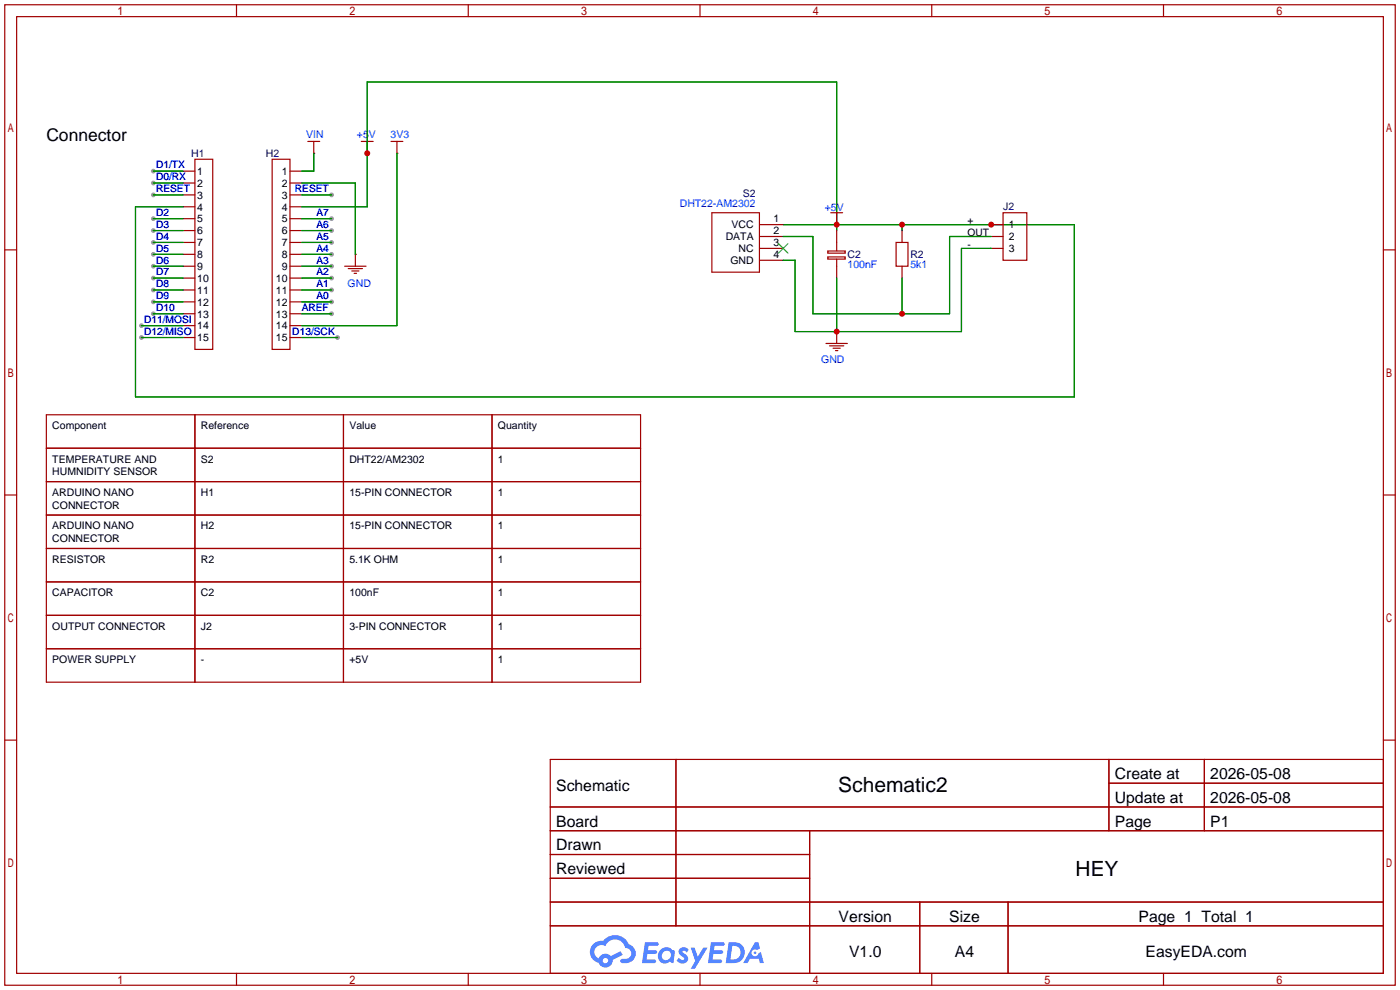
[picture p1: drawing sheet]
<svg xmlns="http://www.w3.org/2000/svg" width="299mm" height="212mm" viewBox="0 0 299 212" stroke-linecap="round" stroke-linejoin="round" font-family="sans-serif">
<g fill="#999">
<circle cx="32.8" cy="36.6" r=".51"/>
<circle cx="32.8" cy="39.1" r=".51"/>
<circle cx="32.8" cy="41.7" r=".51"/>
<circle cx="32.8" cy="46.7" r=".51"/>
<circle cx="32.8" cy="49.3" r=".51"/>
<circle cx="32.8" cy="51.8" r=".51"/>
<circle cx="32.8" cy="54.4" r=".51"/>
<circle cx="32.8" cy="56.9" r=".51"/>
<circle cx="32.8" cy="59.4" r=".51"/>
<circle cx="32.8" cy="62" r=".51"/>
<circle cx="32.8" cy="64.5" r=".51"/>
<circle cx="32.8" cy="67.1" r=".51"/>
<circle cx="30.2" cy="69.6" r=".51"/>
<circle cx="30.2" cy="72.1" r=".51"/>
<circle cx="70.9" cy="41.7" r=".51"/>
<circle cx="70.9" cy="46.7" r=".51"/>
<circle cx="70.9" cy="49.3" r=".51"/>
<circle cx="70.9" cy="51.8" r=".51"/>
<circle cx="70.9" cy="54.4" r=".51"/>
<circle cx="70.9" cy="56.9" r=".51"/>
<circle cx="70.9" cy="59.4" r=".51"/>
<circle cx="70.9" cy="62" r=".51"/>
<circle cx="70.9" cy="64.5" r=".51"/>
<circle cx="70.9" cy="67.1" r=".51"/>
<circle cx="72.1" cy="72.1" r=".51"/>
</g>
<g fill="none" stroke="#a10000" stroke-width=".25">
<path d="M1 1h297.2v209.6h-297.2zM3.6 3.6h292.1v204.4h-292.1zM50.5 1v2.6M100.1 1v2.6M149.6 1v2.6M199.1 1v2.6M248.7 1v2.6M1 53.4h2.6M295.7 53.4h2.5M1 105.8h2.6M295.7 105.8h2.5M1 158.2h2.6"/>
<path d="M295.7 158.2h2.5M117.6 162.3h178.1v45.7h-178.1zM117.6 172.5h178.1M117.6 177.5h178.1M144.5 162.3v35.6M173 177.5v30.5M237 162.3v15.2M237 167.4h58.7M257.4 162.3v15.2M117.6 182.6h55.4M117.6 192.8h178.1M117.6 187.7h55.4"/>
<path d="M117.6 197.9h178.1M196.6 192.8v15.2M215.4 192.8v15.2M50.5 208v2.6M100.1 208v2.6M149.6 208v2.6M199.1 208v2.6M248.7 208v2.6"/>
</g>
<g fill="#5487ff">
<path d="M145.3 202.7a1.3 1.3 0 0 1 1.9 .3l-.4 .6a.54 .54 0 0 0-.9-.2l.1 .2a1.34 1.34 0 0 1 .9 1.8 1.47 1.47 0 0 1-2.3-.1l.5-.6 .8 .5a.31 .31 0 0 0 .4-.3 .31 .31 0 0 0-.3-.4 1.12 1.12 0 0 1-.7-1.8z"/>
<path d="M147.6 202.5h.9l.6 2 1.2-2h.9l-2.7 4.6h-.9l1-1.7z"/>
<path d="M137.8 201.4h1.7a1.31 1.31 0 0 1 1.2 .2 .4 .4 0 0 1-.3 .5l-1.8 .1-.1 .9h1.6a.4 .4 0 0 1 .4 .4 .4 .4 0 0 1-.5 .4h-1.6l-.2 1.2h1.4a.46 .46 0 0 1 .5 0 .46 .46 0 0 1 .1 .5l-.4 .2h-2.6z"/>
<path d="M151.9 201.4h1.7a1.32 1.32 0 0 1 1.2 .2 .39 .39 0 0 1-.3 .5l-1.8 .1-.1 .9h1.6a.4 .4 0 0 1 .4 .4 .4 .4 0 0 1-.4 .4h-1.7l-.2 1.2h1.4a.46 .46 0 0 1 .5 0 .46 .46 0 0 1 .1 .5l-.4 .2h-2.6z"/>
<path d="M161.3 201.4h.8l.3 1.3-.6 .4a.75 .75 0 0 0-1.1 .3 .75 .75 0 0 0 .5 1 .75 .75 0 0 0 .9-.7l.5-.2 .6 2.3h-.8l-.3-.9h-1.8l-.5 .9h-1z"/>
<path d="M155.7 201.4l-.6 4.4h1.5a2.27 2.27 0 0 0 2.6-2.2 2.27 2.27 0 0 0-2.7-2.2zM156.5 202.1a1.5 1.5 0 0 1 1.8 1.6 1.5 1.5 0 0 1-1.9 1.4h-.3z"/>
<path d="M141.2 203a1.6 1.6 0 0 0-.3 2.3 1.6 1.6 0 0 0 2.3 .2l.7 .3 .3-2.4-.1-.3-.5-.1a1.58 1.58 0 0 0-2.4 0zM141.8 203.5a.98 .98 0 0 1 1.6 .4 .98 .98 0 0 1-1.1 1.3 .94 .94 0 0 1-.9-.7 .94 .94 0 0 1 .4-1z"/>
<path d="M126.8 201.8a2.37 2.37 0 0 0 1.1 4 1.54 1.54 0 0 0 1.8 1 1.54 1.54 0 0 0 1.2-1.6l2.2-1.1-.5-.8-2 1a1.57 1.57 0 0 0-2.7 .5 1.5 1.5 0 0 1-.7-2.1 1.5 1.5 0 0 1 2.2-.5 2.23 2.23 0 0 1 2.3-1.4 2.23 2.23 0 0 1 2 1.8 1.16 1.16 0 0 1 1.2 1.1 1.16 1.16 0 0 1-1.1 1.2h-.7a.47 .47 0 0 0-.5 .4 .47 .47 0 0 0 .4 .5 2.17 2.17 0 0 0 2.5-.9 2.17 2.17 0 0 0-.3-2.7l-.8-.4a3.2 3.2 0 0 0-5.5-.7l-1.1 .1zM128.8 205.3a.6 .6 0 0 1 1.2 0 .6 .6 0 0 1-1.2 0z"/>
<circle cx="161.4" cy="203.6" r=".28"/>
</g>
<g fill="none" stroke="#a10000" stroke-width=".25">
<path d="M39.1 36.6h2.6M39.1 39.1h2.6M41.7 34h3.8v40.7h-3.8zM58.2 34h3.8v40.7h-3.8zM62 36.6h2.5M62 39.1h2.5M65.8 30.2h2.5M67.1 32.8h.1M67.1 30.2v2.6M77.2 30.2h2.6M78.5 32.8h.1M78.5 30.2v2.6"/>
<path d="M83.6 30.2h2.5M84.8 32.8h.1M84.8 30.2v2.6M39.1 56.9h2.6M39.1 41.7h2.6M39.1 44.2h2.6M39.1 46.7h2.6M39.1 49.3h2.6M39.1 51.8h2.6M39.1 54.4h2.6M39.1 59.4h2.6M62 56.9h2.5"/>
<path d="M62 41.7h2.5M62 44.2h2.5M62 46.7h2.5M62 49.3h2.5M62 51.8h2.5M62 54.4h2.5M62 59.4h2.5M73.7 56.9h4.5M74.4 57.4h3.1M75.2 57.9h1.5M75.7 58.4h.5M75.9 54.4h.1"/>
<path d="M75.9 54.4v2.5M162.2 45.5h-10.1v12.7h10.2v-12.7M162.4 53.1h5M162.4 48h5M162.4 50.5h5M162.4 55.6h5M176.9 53.6h3.7v.5h-3.7zM176.9 54.9h3.7v.5h-3.7zM177.5 45.5h2.6M178.8 48h.1M178.8 45.5v2.5M178.8 49.3v4.3"/>
<path d="M178.8 55.4v4M191.5 51.8h2.6v5.1h-2.6zM192.8 49.3v2.5M192.8 56.9v2.5M211.8 53.1h2.6M211.8 48h2.6M211.8 50.5h2.6M214.4 45.5h5.1v10.1h-5.1zM39.1 62h2.6M39.1 64.5h2.6M39.1 67.1h2.6M39.1 69.6h2.6"/>
<path d="M39.1 72.1h2.6M62 62h2.5M62 64.5h2.5M62 67.1h2.5M62 69.6h2.5M62 72.1h2.5M176.5 73.4h4.6M177.3 73.9h3M178.1 74.4h1.5M178.6 74.9h.5M178.8 70.9h.1M178.8 70.9v2.5"/>
<path d="M9.9 88.6h127v57.2h-127zM9.9 95.8h127M41.7 88.6v57.2M73.4 88.6v57.2M105.2 88.6v57.2M9.9 102.9h127M9.9 110.1h127M9.9 117.2h127M9.9 124.4h127M9.9 131.5h127M9.9 138.7h127"/>
</g>
<g fill="none" stroke="#008700" stroke-width=".25">
<path d="M32.8 36.6h6.3M32.8 39.1h6.3M64.5 39.1h11.4v15.3M67.1 32.8v3.8h-2.6M84.8 32.8v36.8h-20.3M32.8 41.7h6.3M32.8 46.7h6.3M32.8 49.3h6.3M32.8 51.8h6.3M32.8 54.4h6.3M32.8 56.9h6.3M32.8 59.4h6.3"/>
<path d="M39.1 44.2h-10.1v40.6h200.6v-36.8h-62.2M64.5 41.7h6.4M64.5 46.7h6.4M64.5 49.3h6.4M64.5 51.8h6.4M64.5 54.4h6.4M64.5 56.9h6.4M64.5 59.4h6.4M64.5 44.2h14v-26.7h100.3v31.8M167.4 50.5h6.3v16.6h29.2v-16.6h8.9M178.8 59.4v11.5M192.8 48v1.3"/>
<path d="M192.8 59.4v7.7M211.8 53.1h-6.3v17.8h-35.6v-15.3h-2.5M30.2 69.6h8.9M30.2 72.1h8.9M32.8 62h6.3M32.8 64.5h6.3M32.8 67.1h6.3M64.5 62h6.4M64.5 64.5h6.4M64.5 67.1h6.4M64.5 72.1h7.6"/>
</g>
<path d="M166.4 52.1l2 2M168.4 52.1l-2 2" fill="none" stroke="#3c3" stroke-width=".25"/>
<g fill="#c00">
<circle cx="178.8" cy="48" r=".63"/>
<circle cx="192.8" cy="48" r=".63"/>
<circle cx="211.8" cy="48" r=".63"/>
<circle cx="78.5" cy="32.8" r=".63"/>
<circle cx="178.8" cy="70.9" r=".63"/>
<circle cx="192.8" cy="67.1" r=".63"/>
</g>
<g font-size="4.5">
<text x="179.2" y="169.4">Schematic2</text>
<text x="229.9" y="187.1">HEY</text>
</g>
<text font-size="3.7" x="9.9" y="30.1">Connector</text>
<g font-size="3.4">
<text x="238.3" y="166.5">Create at</text>
<text x="258.7" y="166.5">2026-05-08</text>
<text x="118.9" y="169">Schematic</text>
<text x="238.3" y="171.6">Update at</text>
<text x="258.7" y="171.6">2026-05-08</text>
<text x="118.9" y="176.6">Board</text>
<text x="238.3" y="176.6">Page</text>
<text x="258.7" y="176.6">P1</text>
<text x="118.9" y="181.7">Drawn</text>
<text x="118.9" y="186.8">Reviewed</text>
<text x="179.2" y="197">Version</text>
<text x="202.9" y="197">Size</text>
<text x="243.3" y="197">Page 1 Total 1</text>
<text x="181.5" y="204.6">V1.0</text>
<text x="204.1" y="204.6">A4</text>
<text x="244.8" y="204.6">EasyEDA.com</text>
</g>
<g font-size="2.2" fill="#00f">
<text x="65.4" y="29.5">VIN</text>
<text x="76.3" y="29.5">+5V</text>
<text x="83.5" y="29.5">3V3</text>
<text x="33.3" y="36">D1/TX</text>
<text x="33.3" y="38.6">D0/RX</text>
<text x="33.3" y="41.1">RESET</text>
<text x="63" y="41.1">RESET</text>
<text x="33.3" y="46.2">D2</text>
<text x="67.6" y="46.2">A7</text>
<text x="145.3" y="44.3">DHT22-AM2302</text>
<text x="176.3" y="45.1">+5V</text>
<text x="33.3" y="48.7">D3</text>
<text x="33.3" y="51.3">D4</text>
<text x="33.3" y="53.8">D5</text>
<text x="67.6" y="48.7">A6</text>
<text x="67.6" y="51.3">A5</text>
<text x="67.6" y="53.8">A4</text>
<text x="33.3" y="56.3">D6</text>
<text x="33.3" y="58.9">D7</text>
<text x="67.6" y="56.3">A3</text>
<text x="67.6" y="58.9">A2</text>
<text x="181.2" y="57.4">100nF</text>
<text x="194.6" y="57.4">5k1</text>
<text x="33.3" y="61.4">D8</text>
<text x="33.3" y="64">D9</text>
<text x="67.6" y="61.4">A1</text>
<text x="67.6" y="64">A0</text>
<text x="74.3" y="61.4">GND</text>
<text x="30.8" y="69">D11/MOSI</text>
<text x="30.8" y="71.6">D12/MISO</text>
<text x="33.3" y="66.5">D10</text>
<text x="62.5" y="71.6">D13/SCK</text>
<text x="64.5" y="66.5">AREF</text>
<text x="175.5" y="77.6">GND</text>
</g>
<g font-size="2.2" fill="#000080">
<text x="40.9" y="33.5">H1</text>
<text x="56.8" y="33.5">H2</text>
<text x="158.7" y="42">S2</text>
<text x="214.4" y="44.9">J2</text>
<text x="181.2" y="55.1">C2</text>
<text x="194.6" y="55.1">R2</text>
</g>
<g font-size="2.2">
<text x="42.2" y="37.4">1</text>
<text x="42.2" y="39.9">2</text>
<text x="60.2" y="37.4">1</text>
<text x="60.2" y="39.9">2</text>
<text x="42.2" y="42.5">3</text>
<text x="42.2" y="45">4</text>
<text x="42.2" y="47.5">5</text>
<text x="60.2" y="42.5">3</text>
<text x="60.2" y="45">4</text>
<text x="60.2" y="47.5">5</text>
<text x="165.3" y="47.5">1</text>
<text x="206.8" y="47.9">+</text>
<text x="42.2" y="50.1">6</text>
<text x="42.2" y="52.6">7</text>
<text x="60.2" y="50.1">6</text>
<text x="60.2" y="52.6">7</text>
<text x="155.1" y="51.3">DATA</text>
<text x="156.3" y="48.8">VCC</text>
<text x="157.8" y="53.9">NC</text>
<text x="165.3" y="50.1">2</text>
<text x="165.3" y="52.6">3</text>
<text x="206.8" y="50.5">OUT</text>
<text x="206.8" y="53">-</text>
<text x="215.6" y="53.9">3</text>
<text x="215.6" y="48.8">1</text>
<text x="215.6" y="51.3">2</text>
<text x="42.2" y="55.2">8</text>
<text x="42.2" y="57.7">9</text>
<text x="60.2" y="55.2">8</text>
<text x="60.2" y="57.7">9</text>
<text x="156.1" y="56.4">GND</text>
<text x="165.3" y="55.2">4</text>
<text x="42.2" y="60.2">10</text>
<text x="42.2" y="62.8">11</text>
<text x="42.2" y="65.3">12</text>
<text x="59" y="60.2">10</text>
<text x="59" y="62.8">11</text>
<text x="59" y="65.3">12</text>
<text x="42.2" y="67.9">13</text>
<text x="42.2" y="70.4">14</text>
<text x="59" y="67.9">13</text>
<text x="59" y="70.4">14</text>
<text x="42.2" y="72.9">15</text>
<text x="59" y="72.9">15</text>
<text x="11.2" y="91.7">Component</text>
<text x="42.9" y="91.7">Reference</text>
<text x="74.7" y="91.7">Value</text>
<text x="106.4" y="91.7">Quantity</text>
<text x="11.2" y="98.9">TEMPERATURE AND</text>
<text x="11.2" y="101.5">HUMNIDITY SENSOR</text>
<text x="42.9" y="98.9">S2</text>
<text x="74.7" y="98.9">DHT22/AM2302</text>
<text x="106.4" y="98.9">1</text>
<text x="11.2" y="106">ARDUINO NANO</text>
<text x="42.9" y="106">H1</text>
<text x="74.7" y="106">15-PIN CONNECTOR</text>
<text x="106.4" y="106">1</text>
<text x="11.2" y="108.7">CONNECTOR</text>
<text x="11.2" y="113.1">ARDUINO NANO</text>
<text x="42.9" y="113.1">H2</text>
<text x="74.7" y="113.1">15-PIN CONNECTOR</text>
<text x="106.4" y="113.1">1</text>
<text x="11.2" y="115.8">CONNECTOR</text>
<text x="11.2" y="120.3">RESISTOR</text>
<text x="42.9" y="120.3">R2</text>
<text x="74.7" y="120.3">5.1K OHM</text>
<text x="106.4" y="120.3">1</text>
<text x="11.2" y="127.4">CAPACITOR</text>
<text x="42.9" y="127.4">C2</text>
<text x="74.7" y="127.4">100nF</text>
<text x="106.4" y="127.4">1</text>
<text x="11.2" y="134.6">OUTPUT CONNECTOR</text>
<text x="42.9" y="134.6">J2</text>
<text x="74.7" y="134.6">3-PIN CONNECTOR</text>
<text x="106.4" y="134.6">1</text>
<text x="11.2" y="141.7">POWER SUPPLY</text>
<text x="42.9" y="141.7">-</text>
<text x="74.7" y="141.7">+5V</text>
<text x="106.4" y="141.7">1</text>
</g>
</svg>
